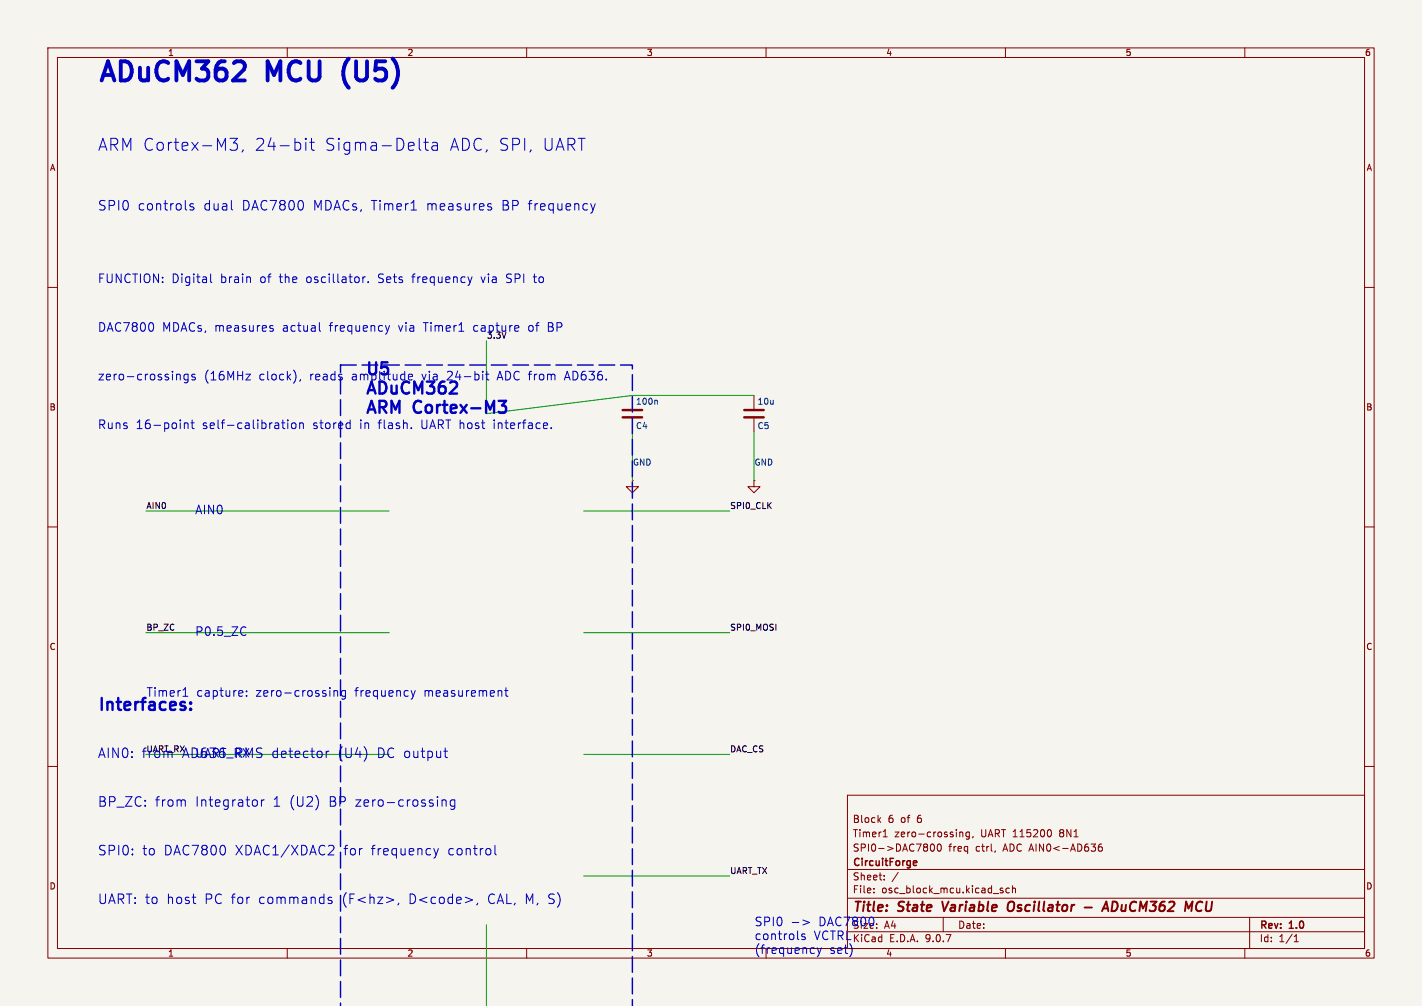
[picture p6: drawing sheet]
<svg xmlns="http://www.w3.org/2000/svg" width="297mm" height="210mm" viewBox="0 0 297 210" stroke-linecap="round" stroke-linejoin="round" font-family="sans-serif">
<path d="M0 0h297v210h-297z" fill="#f5f4ef" stroke="#f5f4ef" stroke-width=".21"/>
<g fill="none" stroke="#840000" stroke-width=".21">
<path d="M10 10h277v190h-277zM12 12h273v186h-273zM60 10v2M110 10v2M160 10v2M210 10v2M260 10v2M10 60h2M285 60h2M132.1 82.6v2.7M132.1 87.4v2.8M157.5 82.6v2.7"/>
<path d="M157.5 87.4v2.8M10 110h2M132.1 100.3v1.3h1.2l-1.2 1.3-1.3-1.3h1.3M132.1 100.3h.1M157.5 100.3v1.3h1.2l-1.2 1.3-1.3-1.3h1.3M157.5 100.3h.1M285 110h2M10 160h2M177 166h108v32h-108zM183.5 171.1l.5 .6M184 170.7l-.6 .6M184.5 174.7h.8"/>
<path d="M184.7 173.4l.2-.2v1.5M194.5 176.3l.2-.1a.8 .8 0 0 1 .5 .7 .8 .8 0 0 1-.5 .8l-.2-.1-.2-.5zM195.9 176.3l.2-.1a.8 .8 0 0 1 .5 .7 .8 .8 0 0 1-.5 .8l-.2-.1-.2-.5zM200.5 173.8l.2-.1 .3 .1 .1 .9M202.5 173.8l-.5-.1-.3 .3 .2 .6h.6M202.5 173.7v1.2l-.3 .3-.4-.1M203.2 174.6l-.1 .3M207.9 177.6l-.2 .3M219.2 173.2a.94 .94 0 0 1 0 1.5M230.1 176.2l-.4 .1a1.01 1.01 0 0 0 0 1.4l.5-.1v-.5l-.2-.3h-.5l-.1 .3M285 160h2M60 198v2"/>
<path d="M110 198v2M177 194.5h108M177 191.5h108M177 187.5h108M177 181.5h108M182.5 186.3v.1M182.5 185.5v.1M184.7 183.6v.1M184.7 182.8v.1M187.6 182.1l-1.3 2M197 191.5v3M208.9 185.7l.6 .4-.2 .3-.4-.1"/>
<path d="M209.5 185.5l-.4-.1-.2 .2M210 198v2M210.8 185.5l-.4-.1-.3 .3 .1 .6h.6M211.5 185.5l.2-.1 .3 .1 .1 .9M211.5 184.9v1.5M260 198v2M261 191.5v6.5M270.3 196.6h.9M270.3 195.5l.4-.4v1.5"/>
</g>
<path d="M196.8 188.2l.4 2M211.5 188.2a.77 .77 0 0 0-1 .7l-.1 .6 .2 .6a.71 .71 0 0 0 1-.2M226.5 189.4h1.6M230.2 190.2l.9-2 .4 2M230.4 189.6h1M232.9 188.2h-.5l-.2 2 .7-.1M250.8 188.2a1.07 1.07 0 0 0-1 .8 1.07 1.07 0 0 0 .5 1.2l.5-.1" fill="none" stroke="#840000" stroke-width=".4"/>
<path d="M191 179.7l.4 .1 .1 .2-.7 .2M191.4 180.6l-.4 .1" fill="none" stroke="#840000" stroke-width=".3"/>
<path d="M130 85.6h4.1M130 87.1h4.1M155.4 85.6h4.1M155.4 87.1h4.1" fill="none" stroke="#840000" stroke-width=".51"/>
<path d="M137.1 83.6l.2 .1v.7" fill="none" stroke="#006464" stroke-width=".21"/>
<path d="M101.6 71.1v15.3l30.5-3.8h25.4M132.1 90.2v10.1M157.5 90.2v10.1M30.5 106.7h50.8M121.9 106.7h30.5M30.5 132.1h50.8M121.9 132.1h30.5M30.5 157.5h50.8M121.9 157.5h30.5M101.6 193v17.1M121.9 182.9h30.5" fill="none" stroke="#009600" stroke-width=".21"/>
<g fill="none" stroke="#0000c2" stroke-width=".21">
<path d="M48 28.9h1.6l-.8 .9a.68 .68 0 0 1 .8 .5v.6l-.3 .4-.9 .1-.4-.3M50.8 31.3l-.3 .4M63.9 28.9v.2M63.9 29.7v1.7M63.9 28.9l-.1 .1 .1 .1M63.9 28.9l.1 .1-.1 .1M64.7 29.7h1M65.1 28.9v2.1l.1 .3 .5 .1M87.7 31.3l.2 .1M88.5 29.7h1M88.9 28.9v2.1l.1 .3 .5 .1M90.3 29.8l.2-.1 .8 .1 .1 1.6"/>
<path d="M91.4 30.3l-.9 .1a.49 .49 0 0 0-.3 .5 .49 .49 0 0 0 .3 .5l.9-.1M40.4 42.6l-.5-.1-.2 .3 .1 .3 .6 .2v.5h-.7M44 57.2v1.5l.2 .3M48.4 43.8h.2M52.2 57.9l.1 1.1M75.8 57.8v1.2M76.3 57.8l-.3 .1-.2 .2M76.9 58.8v.2M85.8 43.8h1.2M98.6 57.8l-.4 1.2M102.1 43.2l.5 .1 .1 .3-.3 .2h-.4M102.1 42.5l.5 .1"/>
<path d="M123.4 42.5l.4 1.3M123.8 43.8l-.1 .5M124.3 42.5l-.5 1.3M31.9 67.5l.2 .5-.2 1M37.4 78.1l.2 .3v.9M39.3 78.1v1.5l-.4 .3-.4-.1M39.3 78.2l-.5-.1-.4 .4v.5l.2 .2h.7M40.7 78.2l-.4-.1-.3 .3 .1 .2 .6 .2v.4h-.7M51.4 78.1h.9l-.9 1.2h.9M56.4 68.5l.4 .1 .3 .2-.1 .3-.5 .1M56.4 68h.6M62.8 79.2l-.2 .4"/>
<path d="M66.7 67.4v1.5l.3 .3M80.5 68l.4 1.2M80.9 69.2l-.2 .5M81.4 68l-.5 1.2M85.3 78.7l.9-.2-.1-.3-.5-.1-.3 .3v.7l.3 .2M86.1 79.2l-.2 .1M100.8 77.5v.2M100.8 78.1v1.2M101.4 78.1h.7M101.7 77.5v1.6l.4 .2M108.3 68l.1 .4-.9 .2M38.5 88.4l.3-.1 .4 .1 .1 1.1"/>
<path d="M38.5 88.3v1.2M39.9 88.3h.7M40.1 87.7v1.5l.5 .3M58.8 88.3h.7M59.1 87.7v1.5l.4 .3M60.1 87.7v.1M60.1 88.3v1.2M61 88.4l.5-.1 .3 .3v.5l-.3 .4-.5-.1-.1-.3v-.5zM62.6 88.4l.2-.1 .5 .1 .1 1.1M62.6 88.3v1.2M73 88.3l.1 .1M73.1 87.7v1.8"/>
<path d="M73.1 89.4l-.1 .1M85.9 89.3v.2M115.1 89.3v.2M51.3 130.9l.1 .1M51.4 132.5l-.1 .1M35.9 157.1v1M38.2 145.4h1M38.6 143.8l.1-.2v1.8M50.6 144.2l.1 .4-.8 .2M51.5 145.2v.2M51.5 144.2v.2M68.1 156.8v1.3"/>
<path d="M68.7 156.8l-.4 .1-.2 .3M69.8 144.2v1.2M69.8 144.3l.2-.1h.4l.1 1.2M72.2 144.2h-.6l-.3 .3v.5l.2 .3h.7M72.2 144.2v1.4l-.4 .4-.4-.1M85.9 144.2l.4 1.2M86.3 145.4l-.2 .4-.2 .2M86.7 144.2l-.4 1.2M92.7 156.8h.8M93.1 158.1h.4M104.7 144.2l.1 1.2M105.4 144.2h.7"/>
<path d="M105.7 143.6v1.5l.4 .3M38.6 167.1l.1 1.2M53.6 167.1l.2 .3v.5l-.2 .3M54.6 167v1.3M55.2 167l-.4 .1-.2 .3M68.9 176.5l.7 .1a.54 .54 0 0 1 .1 .7l-1.2 1.2h1.3M90.6 177.1l.5 1.4M91.1 178.5l-.2 .4-.3 .2M91.6 177.1l-.5 1.4M92.3 167.2a.5 .5 0 0 1 .9 .1v1M92.3 167v1.3M95 167.1l-.6-.1-.4 .4v.5l.2 .3h.8"/>
<path d="M95 167v1.6a.54 .54 0 0 1-.9 .3M103.4 176.5v1.7l.3 .3M68.5 187.7l.1 .2 .5 .1 .3 .2-.3 .4-.6-.1M69.3 187.4l-.5-.1-.3 .3M80.7 187.3l1.5 .6-1.5 .5M83.3 188.5l-.2 .4M97.2 187.3l1.5 .6-1.5 .5M99.8 188.5l-.2 .4M165.5 192.6h1.3M167.7 192.1l1.4 .5-1.4 .5M168.1 195h-.4l-.3 .2 .1 .3 .6 .1v.5h-.7M170.7 197.9l.4 1.2"/>
<path d="M171.1 199.1l-.1 .4-.3 .2M171.6 197.9l-.5 1.2"/>
</g>
<path d="M104.1 83.7h1.6l-.8 .9a.68 .68 0 0 1 .8 .5v.6l-.2 .4-1 .1M39.8 148l.1 .1-.1 .1M39.8 148l-.1 .1 .1 .1M39.8 146.7v.2M39.8 148v.2M39.8 146.7l.1 .1-.1 .1M39.8 146.7l-.1 .1 .1 .1" fill="none" stroke="#0000c2" stroke-width=".5"/>
<path d="M71.1 76.2h61v133.9M71.1 210.1v-133.9" fill="none" stroke="#0000c2" stroke-width=".3" stroke-dasharray="3.3 1.2"/>
<g font-size="5.6" fill="#0000c2">
<text x="20.3" y="18.2">ADuCM362</text>
<text x="56" y="18.2">MCU</text>
<text x="73.4" y="18.2">(U5)</text>
</g>
<g font-size="3.5" fill="#0000c2">
<text x="20.3" y="31.7">ARM Cortex-M3,</text>
<text x="53" y="31.7">24-bit</text>
<text x="67.6" y="31.7">Sigma-Delta</text>
<text x="93.6" y="31.7">ADC, SPI,</text>
<text x="112.9" y="31.7">UART</text>
<text x="76.2" y="79">U5</text>
<text x="76.2" y="83">ADuCM362</text>
<text x="76.2" y="87.1">ARM</text>
<text x="86.6" y="87.1">Cortex-M3</text>
<text x="20.3" y="149.1">Interfaces:</text>
</g>
<g font-size="2.8" fill="#0000c2">
<text x="20.3" y="44.2">SPI0</text>
<text x="28.7" y="44.2">controls</text>
<text x="42.4" y="44.2">dual</text>
<text x="50.5" y="44.2">DAC7800</text>
<text x="65.4" y="44.2">MDACs, Timer1</text>
<text x="89.1" y="44.2">measures</text>
<text x="104.9" y="44.2">BP frequency</text>
<text x="20.3" y="158.5">AIN0:</text>
<text x="29.5" y="158.5">from</text>
<text x="38" y="158.5">AD636</text>
<text x="49" y="158.5">RMS detector</text>
<text x="70.6" y="158.5">(U4)</text>
<text x="78.9" y="158.5">DC output</text>
<text x="20.3" y="168.6">BP_ZC:</text>
<text x="32.3" y="168.6">from</text>
<text x="40.7" y="168.6">Integrator</text>
<text x="57" y="168.6">1 (U2)</text>
<text x="68.7" y="168.6">BP zero-crossing</text>
<text x="20.3" y="178.8">SPI0:</text>
<text x="29.6" y="178.8">to</text>
<text x="34.1" y="178.8">DAC7800</text>
<text x="49.1" y="178.8">XDAC1/XDAC2</text>
<text x="71.8" y="178.8">for</text>
<text x="77.6" y="178.8">frequency</text>
<text x="93.6" y="178.8">control</text>
<text x="20.3" y="188.9">UART: to</text>
<text x="34.7" y="188.9">host</text>
<text x="42.7" y="188.9">PC for</text>
<text x="54" y="188.9">commands</text>
<text x="71.5" y="188.9">(F&lt;hz&gt;,</text>
<text x="85.5" y="188.9">D&lt;code&gt;,</text>
<text x="102" y="188.9">CAL, M, S)</text>
<text x="178" y="190.9">Title:</text>
</g>
<g font-size="2.8" fill="#840000">
<text x="187.7" y="190.9">State</text>
<text x="197.7" y="190.9">Variable</text>
<text x="212.1" y="190.9">Oscillator</text>
<text x="233.7" y="190.9">ADuCM362</text>
<text x="251.6" y="190.9">MCU</text>
</g>
<g font-size="2.5" fill="#0000c2">
<text x="20.3" y="59.3">FUNCTION:</text>
<text x="35.8" y="59.3">Digital</text>
<text x="46" y="59.3">brain</text>
<text x="54.3" y="59.3">of</text>
<text x="58.4" y="59.3">the</text>
<text x="64.1" y="59.3">oscillator.</text>
<text x="79.2" y="59.3">Sets</text>
<text x="86.4" y="59.3">frequency</text>
<text x="100.9" y="59.3">via</text>
<text x="106.2" y="59.3">SPI</text>
<text x="112.1" y="59.3">to</text>
<text x="20.3" y="69.5">DAC7800</text>
<text x="33.8" y="69.5">MDACs, measures</text>
<text x="59" y="69.5">actual</text>
<text x="68.9" y="69.5">frequency</text>
<text x="83.4" y="69.5">via</text>
<text x="88.7" y="69.5">Timer1</text>
<text x="99.2" y="69.5">capture</text>
<text x="110.8" y="69.5">of</text>
<text x="114.9" y="69.5">BP</text>
<text x="20.3" y="79.6">zero-crossings</text>
<text x="42.5" y="79.6">(16MHz</text>
<text x="54" y="79.6">clock),</text>
<text x="64.7" y="79.6">reads</text>
<text x="73.5" y="79.6">amplitude</text>
<text x="88.3" y="79.6">via</text>
<text x="93.6" y="79.6">24-bit</text>
<text x="104.2" y="79.6">ADC from</text>
<text x="118.5" y="79.6">AD636.</text>
<text x="20.3" y="89.8">Runs</text>
<text x="28.3" y="89.8">16-point</text>
<text x="42.2" y="89.8">self-calibration</text>
<text x="65.4" y="89.8">stored</text>
<text x="75.2" y="89.8">in</text>
<text x="79.2" y="89.8">flash.</text>
<text x="88.2" y="89.8">UART host</text>
<text x="103.5" y="89.8">interface.</text>
<text x="40.6" y="107.6">AIN0</text>
<text x="40.6" y="133">P0.5_ZC</text>
<text x="30.5" y="145.7">Timer1</text>
<text x="40.9" y="145.7">capture:</text>
<text x="53.4" y="145.7">zero-crossing</text>
<text x="74.1" y="145.7">frequency</text>
<text x="88.6" y="145.7">measurement</text>
<text x="40.6" y="158.4">UART_RX</text>
<text x="157.5" y="193.6">SPI0</text>
<text x="157.5" y="196.5">controls</text>
<text x="169.9" y="196.5">VCTRL</text>
<text x="171" y="193.6">DAC7800</text>
<text x="157.5" y="199.4">(frequency</text>
<text x="173.2" y="199.4">set)</text>
</g>
<g font-size="2.1" fill="#840000">
<text x="178" y="172">Block</text>
<text x="185.4" y="172">6</text>
<text x="188.2" y="172">of</text>
<text x="191.7" y="172">6</text>
<text x="178" y="178">SPI0-&gt;DAC7800</text>
<text x="178" y="175">Timer1</text>
<text x="186.8" y="175">zero-crossing,</text>
<text x="198.1" y="178">freq</text>
<text x="203.8" y="178">ctrl,</text>
<text x="204.9" y="175">UART 115200</text>
<text x="209.7" y="178">ADC AIN0&lt;-AD636</text>
<text x="221.6" y="175">8N1</text>
<text x="178" y="184">Sheet:</text>
<text x="178" y="181.2">CircuitForge</text>
<text x="178" y="186.7">File:</text>
<text x="184.1" y="186.7">osc_block_mcu.kicad_sch</text>
<text x="184.7" y="194.1">A4</text>
<text x="185.7" y="196.9">E.D.A.</text>
<text x="193.3" y="196.9">9.0.7</text>
<text x="200" y="194.1">Date:</text>
<text x="263" y="194.3">Rev:</text>
<text x="263" y="196.9">Id:</text>
<text x="267.1" y="196.9">1/1</text>
<text x="269.4" y="194.3">1.0</text>
</g>
<g font-size="2.1" fill="#0000c2">
<text x="178" y="196.9">KiCad</text>
<text x="178" y="194.1">Size:</text>
</g>
<g font-size="1.8" fill="#840000">
<text x="35" y="11.9">1</text>
<text x="85" y="11.9">2</text>
<text x="135" y="11.9">3</text>
<text x="185" y="11.9">4</text>
<text x="235" y="11.9">5</text>
<text x="285" y="11.9">6</text>
<text x="10.3" y="35.9">A</text>
<text x="285.3" y="35.9">A</text>
<text x="10.3" y="85.9">B</text>
<text x="285.3" y="85.9">B</text>
<text x="10.3" y="135.9">C</text>
<text x="285.3" y="135.9">C</text>
<text x="10.3" y="185.9">D</text>
<text x="285.3" y="185.9">D</text>
<text x="35" y="199.9">1</text>
<text x="85" y="199.9">2</text>
<text x="135" y="199.9">3</text>
<text x="185" y="199.9">4</text>
<text x="235" y="199.9">5</text>
<text x="285" y="199.9">6</text>
</g>
<g font-size="1.8" fill="#0000c2">
<text x="101.6" y="70.8">3.3V</text>
<text x="30.5" y="157.1">UART_RX</text>
</g>
<g font-size="1.8" fill="#006464">
<text x="132.7" y="89.8">C4</text>
<text x="132.7" y="84.7">100n</text>
<text x="158.1" y="89.8">C5</text>
<text x="158.1" y="84.7">10u</text>
<text x="132.1" y="97.4">GND</text>
<text x="157.5" y="97.4">GND</text>
</g>
<g font-size="1.8" fill="#0f0f0f">
<text x="30.5" y="106.3">AIN0</text>
<text x="152.4" y="106.3">SPI0_CLK</text>
<text x="30.5" y="131.7">BP_ZC</text>
<text x="152.4" y="131.7">SPI0_MOSI</text>
<text x="152.4" y="157.1">DAC_CS</text>
<text x="152.4" y="182.5">UART_TX</text>
</g>
</svg>
